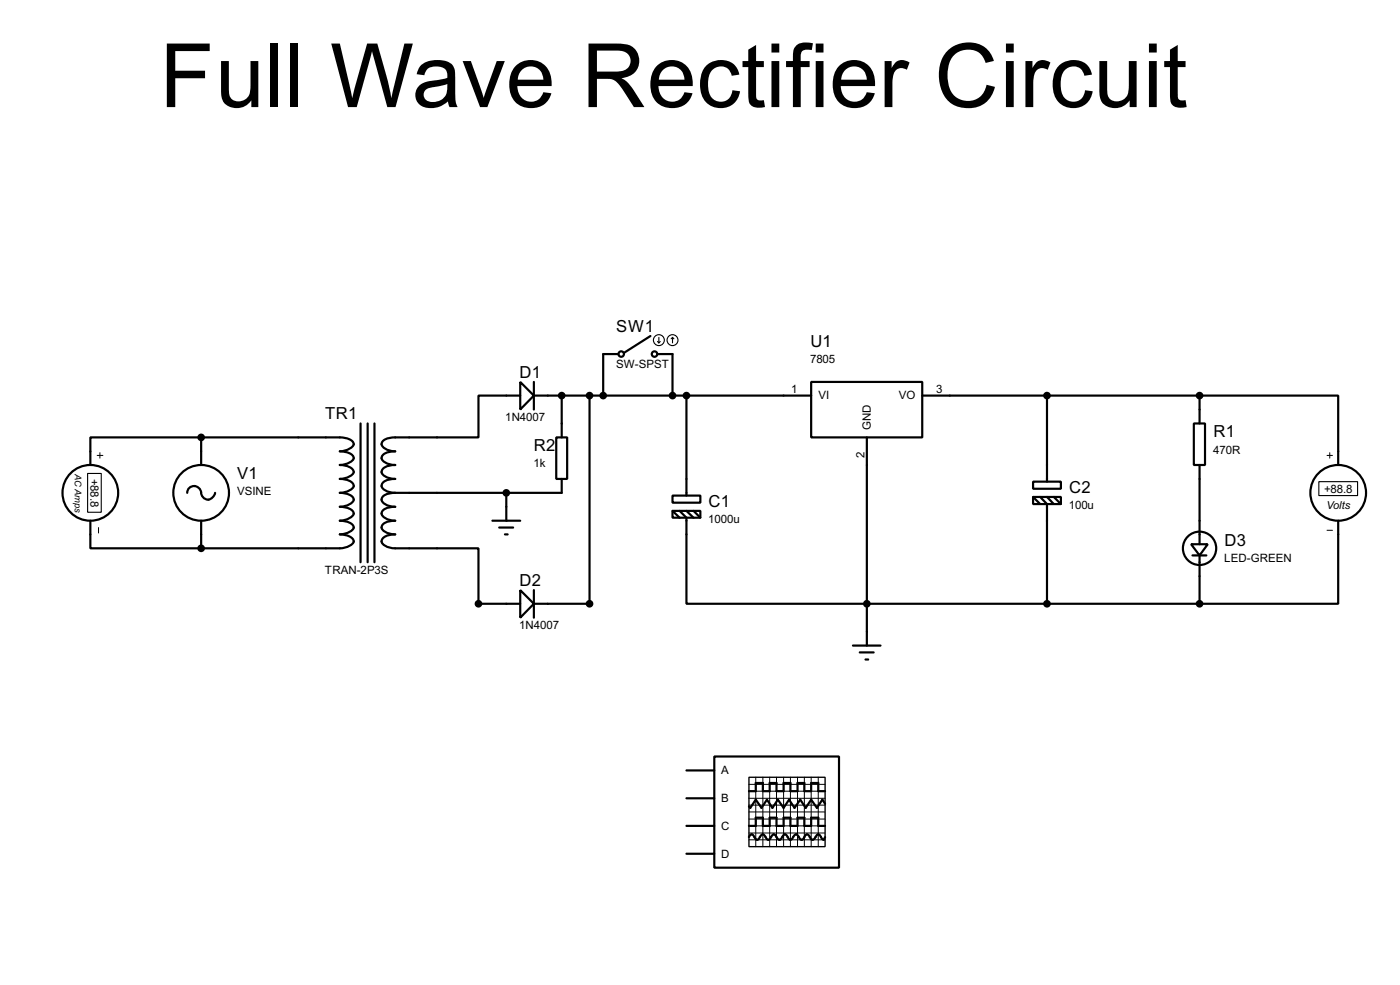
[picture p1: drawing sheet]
<svg xmlns="http://www.w3.org/2000/svg" width="256mm" height="180mm" viewBox="0 0 256 180" stroke-linecap="round" stroke-linejoin="round" font-family="sans-serif">
<g fill="none" stroke="#000" stroke-width=".4">
<path d="M66.1 77.5v25.4M67.4 77.5v25.4M68.6 77.5v25.4M95.3 69.9l2.5 2.5-2.5 2.6zM95.3 72.4h-7.6v7.7h-15.3a2.84 2.84 0 0 0-2.4 .8 .91 .91 0 0 0 .6 1.2l1.1 .4 .7 .1a2.84 2.84 0 0 0-2.4 .9 .88 .88 0 0 0 .6 1.2l1.1 .3 .7 .1a2.8 2.8 0 0 0-2.4 .9 .89 .89 0 0 0 .6 1.2l1.1 .4 .7 .1a2.77 2.77 0 0 0-2.4 .9 .9 .9 0 0 0 .6 1.2l1.1 .3 .7 .1M97.8 72.4h50.8M97.8 69.9v5.1M102.9 72.4v7.7M108 72.4v38.1h-10.2M113.3 64.8h-2.8v7.6M119.2 61.5l-4.8 3.1M120.5 64.8h2.7v7.6"/>
<path d="M125.8 72.4v18.3M148.6 69.9h20.4v10.2h-20.4zM169 72.4h50.8M191.8 72.4v15.8M218.7 77.5h2.1v7.6h-2.1zM219.8 72.4h25.4v12.7M219.8 72.4v5.1M16.6 95.3v5.1h20.3M34.3 90.2a1.32 1.32 0 0 1 1.5-1.2 1.32 1.32 0 0 1 1.1 1.5 1.27 1.27 0 0 0 1.4 .9 1.27 1.27 0 0 0 1.1-1.2M36.9 80.1h-20.3v5M36.9 80.1h25.4a3.2 3.2 0 0 1 2.4 .8 .89 .89 0 0 1-.7 1.2l-1.1 .4-.6 .1a3.2 3.2 0 0 1 2.4 .9 .86 .86 0 0 1-.7 1.2l-1.1 .3-.6 .1a2.33 2.33 0 0 1 2.5 1.3 2.68 2.68 0 0 1-2.5 1.3 3.1 3.1 0 0 1 2.4 .9 .88 .88 0 0 1-.7 1.2l-1.1 .3-.6 .1a3.2 3.2 0 0 1 2.4 .9 .9 .9 0 0 1-.7 1.2l-1.1 .4-.6 .1a3.2 3.2 0 0 1 2.4 .8 .89 .89 0 0 1-.7 1.2l-1.1 .4-.6 .1a3.2 3.2 0 0 1 2.4 .9 .86 .86 0 0 1-.7 1.2l-1.1 .3-.6 .1a2.33 2.33 0 0 1 2.5 1.3 2.68 2.68 0 0 1-2.5 1.3h-25.4M36.9 80.1v5"/>
<path d="M36.9 95.3v5.1M72.4 90.2a2.84 2.84 0 0 0-2.4 .9 .93 .93 0 0 0 .6 1.2l1.1 .4 .7 .1a2.84 2.84 0 0 0-2.4 .8 .91 .91 0 0 0 .6 1.2l1.1 .4 .7 .1a2.84 2.84 0 0 0-2.4 .9 .88 .88 0 0 0 .6 1.2l1.1 .3 .7 .1a2.8 2.8 0 0 0-2.4 .9 .89 .89 0 0 0 .6 1.2l1.1 .4 .7 .1h15.3v10.1h7.6M90.2 95.3h5.1M91.5 96.6h2.5M92.5 97.8h.5M92.8 90.2v5.1M101.9 80.1h2v7.6h-2zM102.9 87.7v2.5h-30.5M123.2 90.7h5.1v1.3h-5.1zM123.2 93.5h5.1v1.3h-5.1zM123.2 93.5l1.3 1.3M124.5 93.5l1.3 1.3v15.7h94"/>
<path d="M125.8 93.5l1.3 1.3M127.1 93.5l1.2 1.3M158.8 80.1v38.1M189.3 88.2h5.1v1.3h-5.1zM189.3 91h5.1v1.3h-5.1zM189.3 91l1.3 1.3M190.6 91l1.2 1.3v18.2M191.8 91l1.3 1.3M193.1 91l1.3 1.3M218.2 99.6h3.1l-1.5 2.1zM219.8 85.1v14.5M245.2 95.3v15.2h-25.4"/>
<path d="M95.3 108l2.5 2.5-2.5 2.6zM97.8 108v5.1M156.3 118.2h5M157.5 119.4h2.6M218.5 101.7h2.5M219.8 101.7v8.8M130.9 138.5h22.8v20.3h-22.8zM158.6 120.7h.5M125.8 151.2h5.1M125.8 141h5.1M125.8 146.1h5.1M125.8 156.3h5.1"/>
<path d="M137.2 153.2l.2-.4 .3-.1 .3 .1 .5 .8 .2 .1 .3-.1 .2-.4a.54 .54 0 0 1 .8-.4l.5 .8 .3 .1 .2-.1 .5-.8 .3-.1 .2 .1 .3 .4a.54 .54 0 0 0 .7 .4l.5-.8 .3-.1 .3 .1 .4 .8 .3 .1 .3-.1 .2-.4a.54 .54 0 0 1 .8-.4l.5 .8 .3 .1 .2-.1 .5-.8 .3-.1 .2 .1 .5 .8a.6 .6 0 0 0 .9-.5l.4-.4 .3 .1 .4 .8 .3 .1 .3-.5M137.2 144.8h1.3v-1.5h1.3v1.5h1.2v-1.5h1.3v1.5h1.3v-1.5h1.2v1.5h1.3v-1.5h1.3v1.5h1.2v-1.5h1.3v1.5h1.3M137.2 151.2h1.3v-1.5h1.3v1.5h1.2v-1.5h1.3v1.5h1.3v-1.5h1.2v1.5h1.3v-1.5h1.3v1.5h1.2v-1.5h1.3v1.5h1.3M151.2 147.1l-.5-.7-1 1.5-1.1-1.5-1 1.5-1-1.5-1 1.5-1-1.5-1 1.5-1.1-1.5-1 1.5-1-1.5-1 1.5-1-1.5-1 1.5-.3-.3"/>
<circle cx="113.8" cy="64.8" r=".5"/>
<circle cx="119.9" cy="64.8" r=".5"/>
<circle cx="16.5" cy="90.2" r="5.1"/>
<circle cx="36.8" cy="90.2" r="5.1"/>
<circle cx="245.1" cy="90.2" r="5.1"/>
<circle cx="219.7" cy="100.4" r="3.1"/>
</g>
<g fill="#000" stroke="#000" stroke-width=".4">
<circle cx="102.9" cy="72.4" r=".5"/>
<circle cx="108" cy="72.4" r=".5"/>
<circle cx="110.5" cy="72.4" r=".5"/>
<circle cx="123.2" cy="72.4" r=".5"/>
<circle cx="125.7" cy="72.4" r=".5"/>
<circle cx="191.8" cy="72.4" r=".5"/>
<circle cx="219.7" cy="72.4" r=".5"/>
<circle cx="36.8" cy="80.1" r=".5"/>
<circle cx="92.7" cy="90.2" r=".5"/>
<circle cx="36.8" cy="100.4" r=".5"/>
<circle cx="87.6" cy="110.5" r=".5"/>
<circle cx="108" cy="110.5" r=".5"/>
<circle cx="158.8" cy="110.5" r=".5"/>
<circle cx="191.8" cy="110.5" r=".5"/>
<circle cx="219.7" cy="110.5" r=".5"/>
</g>
<g fill="none" stroke="#000" stroke-width=".18">
<path d="M17.8 83.4h1.1M18.1 96.6v1M18.3 82.9v1M243.1 83.4h1M243.1 97.1h1M243.6 82.9v1M137.2 146.1h14M137.2 143.6h14M137.2 144.8h14M137.2 147.4h14M137.2 149.9h14M137.2 151.2h14"/>
<path d="M137.2 152.5h14M137.2 153.7h14M137.2 148.6h14M138.5 142.3v12.7M139.8 142.3v12.7M141 142.3v12.7M142.3 142.3v12.7M143.6 142.3v12.7M144.8 142.3v12.7M146.1 142.3v12.7M147.4 142.3v12.7M148.6 142.3v12.7"/>
<path d="M149.9 142.3v12.7"/>
</g>
<g fill="none" stroke="#000" stroke-width=".2">
<path d="M120.5 62.5l.2 .3M120.7 61.8v1M121 62.5l-.3 .3M123.2 61.8l-.2 .2M123.2 61.8l.3 .2M123.2 61.8v1M16.1 86.7h2.5v7.1h-2.5zM241.6 88.2h7.1v2.5h-7.1z"/>
<circle cx="120.7" cy="62.3" r="1"/>
<circle cx="123.2" cy="62.3" r="1"/>
</g>
<path d="M137.2 142.3h14v12.7h-14z" fill="none" stroke="#000" stroke-width=".25"/>
<text font-size="18.2" x="29.2" y="19.6">Full Wave Rectifier Circuit</text>
<g font-size="3.4">
<text x="112.9" y="60.7">SW1</text>
<text x="148.5" y="63.5">U1</text>
<text x="95.2" y="69.1">D1</text>
<text x="59.6" y="76.7">TR1</text>
<text x="97.8" y="82.6">R2</text>
<text x="222.3" y="80.1">R1</text>
<text x="43.5" y="87.7">V1</text>
<text x="129.8" y="92.8">C1</text>
<text x="195.9" y="90.2">C2</text>
<text x="224.3" y="99.9">D3</text>
<text x="95.2" y="107.2">D2</text>
</g>
<g font-size="2.4">
<text x="112.9" y="67.4">SW-SPST</text>
<text x="145" y="72">1</text>
<text x="148.4" y="66.5">7805</text>
<text x="171.5" y="72">3</text>
<text x="92.6" y="77.1">1N4007</text>
<text x="149.9" y="73.1">VI</text>
<text x="164.6" y="73.1">VO</text>
<text x="158.4" y="83.8" transform="rotate(-90 158.4 83.8)">2</text>
<text x="159.5" y="78.7" transform="rotate(-90 159.5 78.7)">GND</text>
<text x="222.3" y="83">470R</text>
<text x="16.6" y="87.6" transform="rotate(90 16.6 87.6)">+88.8</text>
<text x="97.8" y="85.6">1k</text>
<text x="43.4" y="90.7">VSINE</text>
<text x="129.8" y="95.7">1000u</text>
<text x="195.8" y="93.2">100u</text>
<text x="242.6" y="90.2">+88.8</text>
<text x="59.5" y="105">TRAN-2P3S</text>
<text x="224.3" y="102.8">LED-GREEN</text>
<text x="95.1" y="115.2">1N4007</text>
<text x="132.1" y="141.7">A</text>
<text x="132.1" y="146.8">B</text>
<text x="132.1" y="151.9">C</text>
<text x="132.1" y="157">D</text>
</g>
<text font-size="2.3" x="243" y="93.2">Volts</text>
<text font-size="1.9" x="13.7" y="86.7" transform="rotate(90 13.7 86.7)">AC Amps</text>
</svg>
